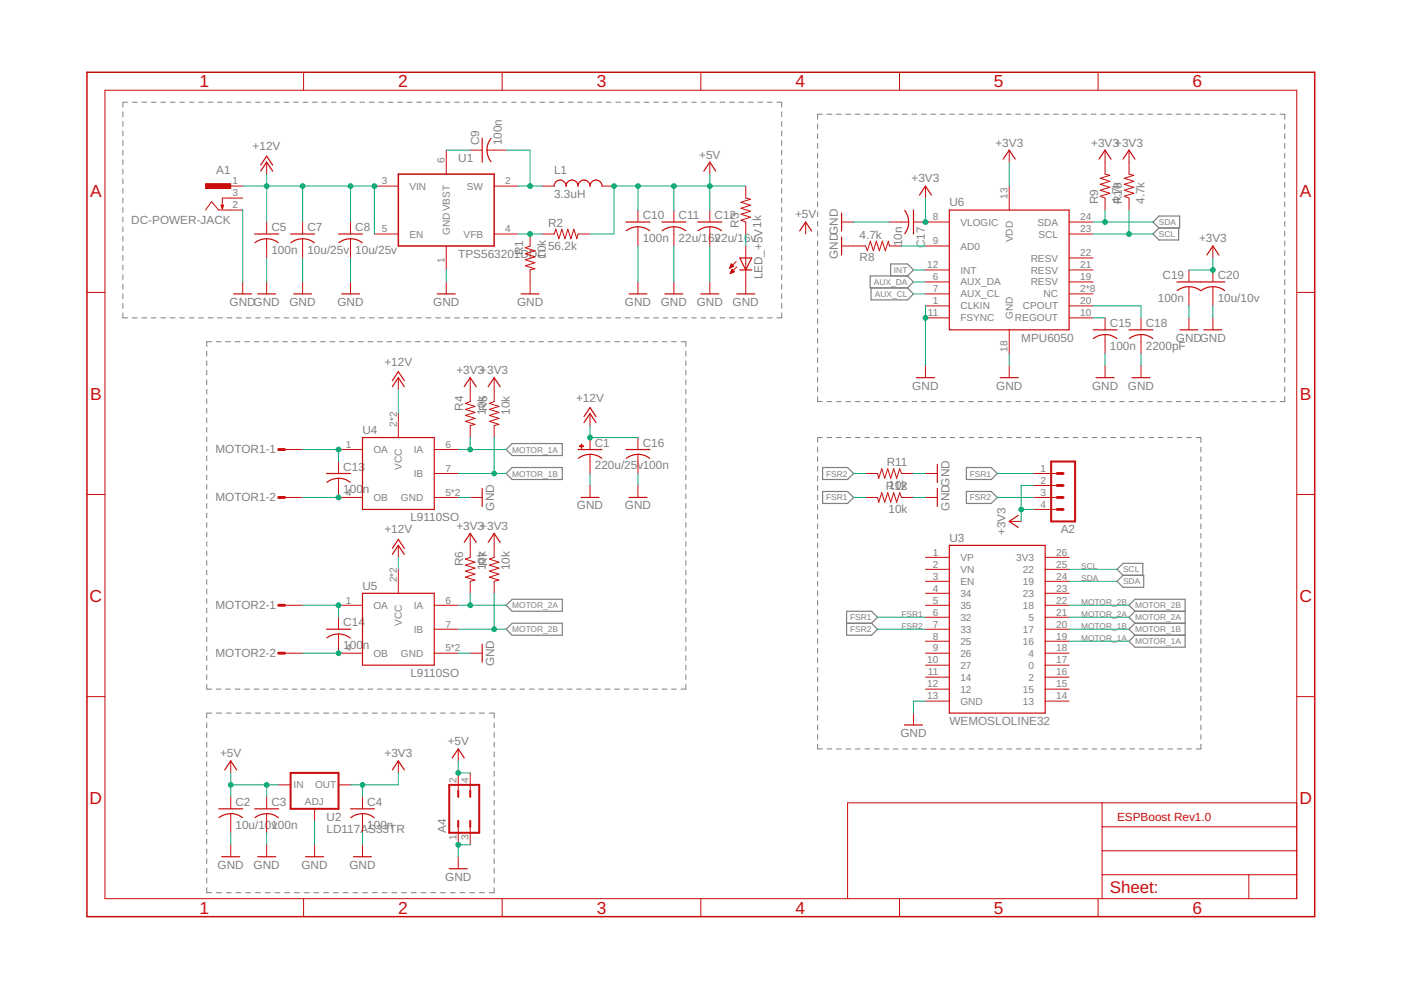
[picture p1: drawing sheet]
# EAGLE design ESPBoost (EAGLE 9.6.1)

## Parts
A1  DC-POWER-JACK  [DC-POWER]
A2  MA04-1  [MA04-1]
A4  JP2Q  [JP2Q]
C1  220u/25v  CPOL-USE3.5-8  [E3,5-8]
C2  10u/10v  C-USC0805  [C0805]
C3  100n  C-USC0805  [C0805]
C4  100n  C-USC0805  [C0805]
C5  100n  C-USC0805  [C0805]
C7  10u/25v  C-USC1206  [C1206]
C8  10u/25v  C-USC1206  [C1206]
C9  100n  C-USC0805  [C0805]
C10  100n  C-USC0805  [C0805]
C11  22u/16v  C-USC1206  [C1206]
C12  22u/16v  C-USC1206  [C1206]
C13  100n  C-USC0805  [C0805]
C14  100n  C-USC0805  [C0805]
C15  100n  C-USC0805  [C0805]
C16  100n  C-USC0805  [C0805]
C17  10n  C-USC0805  [C0805]
C18  2200pF  C-USC0805  [C0805]
C19  100n  C-USC0805  [C0805]
C20  10u/10v  C-USC0805  [C0805]
L1  3.3uH  SL7032  [SLF7032TYPE]
LED_+5V  LEDCHIPLED_0805  [CHIPLED_0805]
MOTOR1  S02P  [S02P]
MOTOR2  S02P  [S02P]
R1  10k  R-US_R0805  [R0805]
R2  56.2k  R-US_R0805  [R0805]
R3  1k  R-US_R0805  [R0805]
R4  10k  R-US_R0805  [R0805]
R5  10k  R-US_R0805  [R0805]
R6  10k  R-US_R0805  [R0805]
R7  10k  R-US_R0805  [R0805]
R8  4.7k  R-US_R0805  [R0805]
R9  4.7k  R-US_R0805  [R0805]
R10  4.7k  R-US_R0805  [R0805]
R11  10k  R-US_R0805  [R0805]
R12  10k  R-US_R0805  [R0805]
U1  TPS563201DDC  [SOT23-6L]
U2  LD117AS33TR  [SOT223]
U3  WEMOSLOLINE32  [WEMOSLOLIN32]
U4  L9110SO  [SO08]
U5  L9110SO  [SO08]
U6  MPU6050  [QFN24]

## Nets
+3V3 [16mil]: A2.2 A2.4 C4.1 C17.1 C19.1 C20.1 R4.1 R5.1 R6.1 R7.1 R9.2 R10.2 U2.4(OUT) U6.8(VLOGIC) U6.13(VDD)
+5V [32mil]: A4.2 A4.4 C2.1 C3.1 C10.1 C11.1 C12.1 L1.2 R2.2 R3.2 U2.3(IN)
+12V [32mil]: A1.1 C1.+ C5.1 C7.1 C8.1 C16.1 U1.3(VIN) U1.5(EN) U4.2(VCC) U4.3(VCC) U5.2(VCC) U5.3(VCC)
AUX_CL: U6.7(AUX_CL)
AUX_DA: U6.6(AUX_DA)
FSR1: A2.1 R12.2 U3.6
FSR2: A2.3 R11.2 U3.7
GND: A1.2 A4.1 A4.3 C1.- C2.2 C3.2 C4.2 C5.2 C7.2 C8.2 C10.2 C11.2 C12.2 C15.2 C16.2 C17.2 C18.2 C19.2 C20.2 LED_+5V.C R1.2 R8.1 R11.1 R12.1 U1.1(GND) U2.1(ADJ) U3.13(GND) U4.5(GND) U4.8(GND) U5.5(GND) U5.8(GND) U6.1(CLKIN) U6.11(FSYNC) U6.18(GND)
INT: U6.12(INT)
MOTOR_1A: R4.2 U3.19 U4.6(IA)
MOTOR_1B: R5.2 U3.20 U4.7(IB)
MOTOR_1OA: C13.1 MOTOR1.1 U4.1(OA)
MOTOR_1OB: C13.2 MOTOR1.2 U4.4(OB)
MOTOR_2A: R6.2 U3.21 U5.6(IA)
MOTOR_2B: R7.2 U3.22 U5.7(IB)
MOTOR_2OA: C14.1 MOTOR2.1 U5.1(OA)
MOTOR_2OB: C14.2 MOTOR2.2 U5.4(OB)
N$19: LED_+5V.A R3.1
N$23: C9.2 L1.1 U1.2(SW)
N$25: R1.1 R2.1 U1.4(VFB)
N$27: C9.1 U1.6(VBST)
N$31: R8.2 U6.9(AD0)
N$32: C15.1 U6.10(REGOUT)
N$33: C18.1 U6.20(CPOUT)
SCL: R10.1 U3.25 U6.23(SCL)
SDA: R9.1 U3.24 U6.24(SDA)
Unconnected: A1.3 U3.1(VP) U3.2(VN) U3.3(EN) U3.4 U3.5 U3.8 U3.9 U3.10 U3.11 U3.12 U3.14 U3.15 U3.16 U3.17 U3.18 U3.23 U3.26(3V3) U6.2(NC) U6.3(NC) U6.4(NC) U6.5(NC) U6.14(NC) U6.15(NC) U6.16(NC) U6.17(NC) U6.19(RESV) U6.21(RESV) U6.22(RESV)

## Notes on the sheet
- ESPBoost Rev1.0
